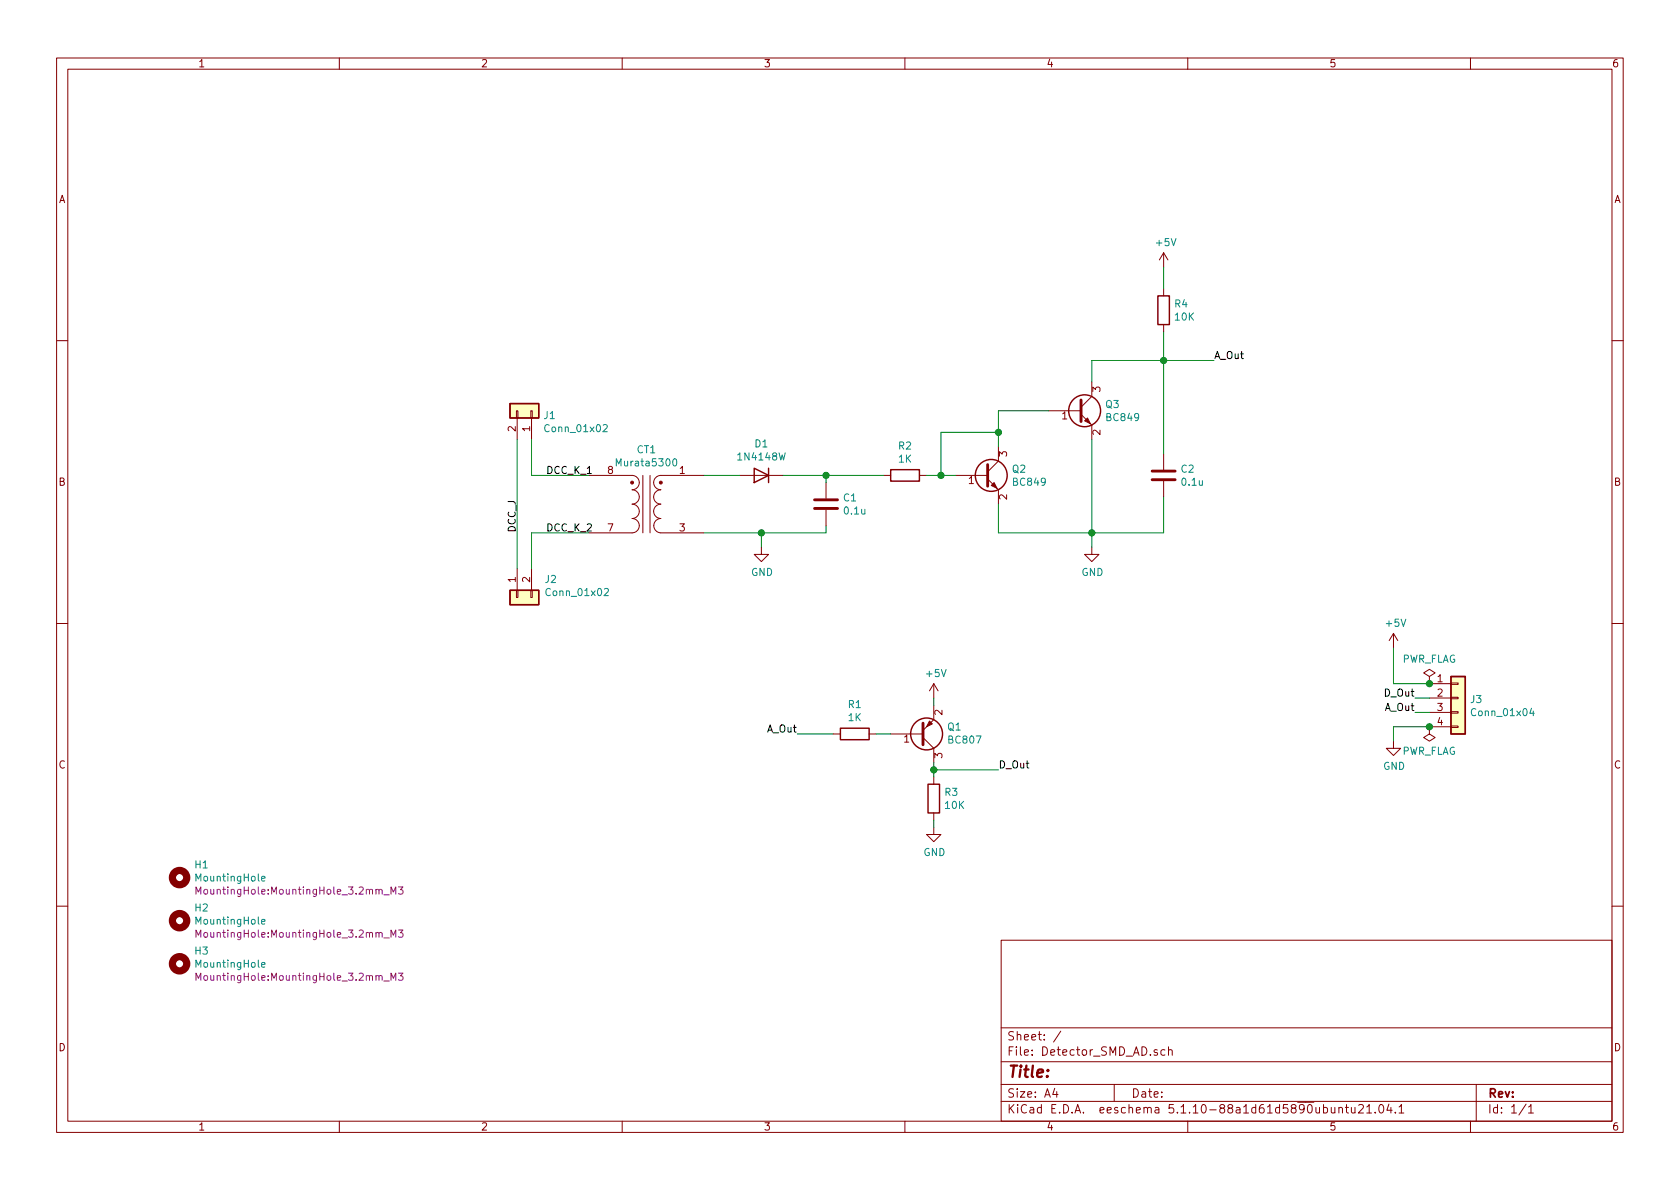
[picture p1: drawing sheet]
EESchema Schematic File Version 4
EELAYER 30 0
EELAYER END
$Descr A4 11693 8268
encoding utf-8
Sheet 1 1
Title ""
Date ""
Rev ""
Comp ""
Comment1 ""
Comment2 ""
Comment3 ""
Comment4 ""
$EndDescr
$Comp
L Detectors:Murata5300 CT1
U 1 1
P 4500 3500
F 0 "CT1" H 4500 3881 50  0000 C CNN
F 1 "Murata5300" H 4500 3790 50  0000 C CNN
F 2 "Detector_SMD_AD:Murata53000" H 4500 3500 50  0001 C CNN
F 3 "~" H 4500 3500 50  0001 C CNN
	1    4500 3500
	1    0    0    -1  
$EndComp
$Comp
L Connector_Generic:Conn_01x02 J1
U 1 1
P 3700 2850
F 0 "J1" V 3664 2930 50  0000 L CNN
F 1 "Conn_01x02" V 3573 2930 50  0000 L CNN
F 2 "TerminalBlock:TerminalBlock_bornier-2_P5.08mm" H 3700 2850 50  0001 C CNN
F 3 "~" H 3700 2850 50  0001 C CNN
	1    3700 2850
	0    1    -1   0   
$EndComp
$Comp
L Connector_Generic:Conn_01x02 J2
U 1 1
P 3600 4150
F 0 "J2" V 3472 3962 50  0000 R CNN
F 1 "Conn_01x02" V 3563 3962 50  0000 R CNN
F 2 "TerminalBlock:TerminalBlock_bornier-2_P5.08mm" H 3600 4150 50  0001 C CNN
F 3 "~" H 3600 4150 50  0001 C CNN
	1    3600 4150
	0    -1   1    0   
$EndComp
Wire Wire Line
	3700 3950 3700 3700
Wire Wire Line
	3700 3700 4100 3700
Wire Wire Line
	4100 3300 3700 3300
Wire Wire Line
	3700 3300 3700 3050
Wire Wire Line
	3600 3050 3600 3950
$Comp
L Diode:1N4148W D1
U 1 1
P 5300 3300
F 0 "D1" H 5300 3083 50  0000 C CNN
F 1 "1N4148W" H 5300 3174 50  0000 C CNN
F 2 "Diode_SMD:D_SOD-123" H 5300 3125 50  0001 C CNN
F 3 "https://www.vishay.com/docs/85748/1n4148w.pdf" H 5300 3300 50  0001 C CNN
	1    5300 3300
	-1   0    0    1   
$EndComp
$Comp
L Device:C C1
U 1 1
P 5750 3500
F 0 "C1" H 5865 3546 50  0000 L CNN
F 1 "0.1u" H 5865 3455 50  0000 L CNN
F 2 "Capacitor_SMD:C_1206_3216Metric" H 5788 3350 50  0001 C CNN
F 3 "~" H 5750 3500 50  0001 C CNN
	1    5750 3500
	1    0    0    -1  
$EndComp
Wire Wire Line
	4900 3300 5150 3300
Wire Wire Line
	5450 3300 5750 3300
Wire Wire Line
	5750 3300 5750 3350
Wire Wire Line
	5750 3650 5750 3700
Wire Wire Line
	5750 3700 5300 3700
$Comp
L power:GND #PWR0101
U 1 1
P 5300 3800
F 0 "#PWR0101" H 5300 3550 50  0001 C CNN
F 1 "GND" H 5305 3627 50  0000 C CNN
F 2 "" H 5300 3800 50  0001 C CNN
F 3 "" H 5300 3800 50  0001 C CNN
	1    5300 3800
	1    0    0    -1  
$EndComp
Wire Wire Line
	5300 3800 5300 3700
Connection ~ 5300 3700
Wire Wire Line
	5300 3700 4900 3700
$Comp
L Device:R R2
U 1 1
P 6300 3300
F 0 "R2" V 6093 3300 50  0000 C CNN
F 1 "1K" V 6184 3300 50  0000 C CNN
F 2 "Resistor_SMD:R_1206_3216Metric" V 6230 3300 50  0001 C CNN
F 3 "~" H 6300 3300 50  0001 C CNN
	1    6300 3300
	0    1    1    0   
$EndComp
Wire Wire Line
	6150 3300 5750 3300
Connection ~ 5750 3300
$Comp
L Transistor_BJT:BC849 Q2
U 1 1
P 6850 3300
F 0 "Q2" H 7041 3346 50  0000 L CNN
F 1 "BC849" H 7041 3255 50  0000 L CNN
F 2 "Package_TO_SOT_SMD:SOT-23" H 7050 3225 50  0001 L CIN
F 3 "http://www.infineon.com/dgdl/Infineon-BC847SERIES_BC848SERIES_BC849SERIES_BC850SERIES-DS-v01_01-en.pdf?fileId=db3a304314dca389011541d4630a1657" H 6850 3300 50  0001 L CNN
	1    6850 3300
	1    0    0    -1  
$EndComp
$Comp
L Transistor_BJT:BC849 Q3
U 1 1
P 7500 2850
F 0 "Q3" H 7691 2896 50  0000 L CNN
F 1 "BC849" H 7691 2805 50  0000 L CNN
F 2 "Package_TO_SOT_SMD:SOT-23" H 7700 2775 50  0001 L CIN
F 3 "http://www.infineon.com/dgdl/Infineon-BC847SERIES_BC848SERIES_BC849SERIES_BC850SERIES-DS-v01_01-en.pdf?fileId=db3a304314dca389011541d4630a1657" H 7500 2850 50  0001 L CNN
	1    7500 2850
	1    0    0    -1  
$EndComp
$Comp
L power:GND #PWR0102
U 1 1
P 7600 3800
F 0 "#PWR0102" H 7600 3550 50  0001 C CNN
F 1 "GND" H 7605 3627 50  0000 C CNN
F 2 "" H 7600 3800 50  0001 C CNN
F 3 "" H 7600 3800 50  0001 C CNN
	1    7600 3800
	1    0    0    -1  
$EndComp
Wire Wire Line
	7600 3700 7600 3800
Wire Wire Line
	6650 3300 6550 3300
Wire Wire Line
	6550 3300 6550 3000
Wire Wire Line
	6550 3000 6950 3000
Wire Wire Line
	6950 3000 6950 3100
Connection ~ 6550 3300
Wire Wire Line
	6550 3300 6450 3300
Wire Wire Line
	6950 2850 6950 3000
Wire Wire Line
	6950 2850 7300 2850
Connection ~ 6950 3000
Wire Wire Line
	6950 3500 6950 3700
Wire Wire Line
	7600 3050 7600 3700
$Comp
L power:+5V #PWR0103
U 1 1
P 6500 4850
F 0 "#PWR0103" H 6500 4700 50  0001 C CNN
F 1 "+5V" H 6515 5023 50  0000 C CNN
F 2 "" H 6500 4850 50  0001 C CNN
F 3 "" H 6500 4850 50  0001 C CNN
	1    6500 4850
	1    0    0    -1  
$EndComp
$Comp
L Device:R R3
U 1 1
P 6500 5550
F 0 "R3" H 6570 5596 50  0000 L CNN
F 1 "10K" H 6570 5505 50  0000 L CNN
F 2 "Resistor_SMD:R_1206_3216Metric" V 6430 5550 50  0001 C CNN
F 3 "~" H 6500 5550 50  0001 C CNN
	1    6500 5550
	1    0    0    -1  
$EndComp
Wire Wire Line
	6500 5700 6500 5750
Wire Wire Line
	6500 4900 6500 4850
Wire Wire Line
	7600 2500 7600 2650
Text Label 8450 2500 0    50   ~ 0
A_Out
$Comp
L Transistor_BJT:BC807 Q1
U 1 1
P 6400 5100
F 0 "Q1" H 6591 5054 50  0000 L CNN
F 1 "BC807" H 6591 5145 50  0000 L CNN
F 2 "Package_TO_SOT_SMD:SOT-23" H 6600 5025 50  0001 L CIN
F 3 "https://www.onsemi.com/pub/Collateral/BC808-D.pdf" H 6400 5100 50  0001 L CNN
	1    6400 5100
	1    0    0    1   
$EndComp
$Comp
L Device:C C2
U 1 1
P 8100 3300
F 0 "C2" H 8215 3346 50  0000 L CNN
F 1 "0.1u" H 8215 3255 50  0000 L CNN
F 2 "Capacitor_SMD:C_1206_3216Metric" H 8138 3150 50  0001 C CNN
F 3 "~" H 8100 3300 50  0001 C CNN
	1    8100 3300
	1    0    0    -1  
$EndComp
Wire Wire Line
	8100 3450 8100 3700
Wire Wire Line
	8100 3700 7600 3700
Connection ~ 7600 3700
Wire Wire Line
	6950 3700 7600 3700
Wire Wire Line
	8100 3150 8100 2500
Wire Wire Line
	7600 2500 8100 2500
Connection ~ 8100 2500
Wire Wire Line
	8100 2500 8450 2500
Wire Wire Line
	6500 5400 6500 5350
Wire Wire Line
	6500 5350 6950 5350
Connection ~ 6500 5350
Wire Wire Line
	6500 5350 6500 5300
Text Label 5550 5100 2    50   ~ 0
A_Out
Text Label 6950 5350 0    50   ~ 0
D_Out
$Comp
L power:GND #PWR0104
U 1 1
P 6500 5750
F 0 "#PWR0104" H 6500 5500 50  0001 C CNN
F 1 "GND" H 6505 5577 50  0000 C CNN
F 2 "" H 6500 5750 50  0001 C CNN
F 3 "" H 6500 5750 50  0001 C CNN
	1    6500 5750
	1    0    0    -1  
$EndComp
$Comp
L Device:R R1
U 1 1
P 5950 5100
F 0 "R1" V 5743 5100 50  0000 C CNN
F 1 "1K" V 5834 5100 50  0000 C CNN
F 2 "Resistor_SMD:R_1206_3216Metric" V 5880 5100 50  0001 C CNN
F 3 "~" H 5950 5100 50  0001 C CNN
	1    5950 5100
	0    1    1    0   
$EndComp
Wire Wire Line
	6100 5100 6200 5100
Wire Wire Line
	5800 5100 5550 5100
$Comp
L Device:R R4
U 1 1
P 8100 2150
F 0 "R4" H 8170 2196 50  0000 L CNN
F 1 "10K" H 8170 2105 50  0000 L CNN
F 2 "Resistor_SMD:R_1206_3216Metric" V 8030 2150 50  0001 C CNN
F 3 "~" H 8100 2150 50  0001 C CNN
	1    8100 2150
	1    0    0    -1  
$EndComp
Wire Wire Line
	8100 2300 8100 2500
$Comp
L power:+5V #PWR0105
U 1 1
P 8100 1850
F 0 "#PWR0105" H 8100 1700 50  0001 C CNN
F 1 "+5V" H 8115 2023 50  0000 C CNN
F 2 "" H 8100 1850 50  0001 C CNN
F 3 "" H 8100 1850 50  0001 C CNN
	1    8100 1850
	1    0    0    -1  
$EndComp
Wire Wire Line
	8100 1850 8100 2000
$Comp
L Connector_Generic:Conn_01x04 J3
U 1 1
P 10150 4850
F 0 "J3" H 10230 4842 50  0000 L CNN
F 1 "Conn_01x04" H 10230 4751 50  0000 L CNN
F 2 "Connector_PinHeader_2.54mm:PinHeader_1x04_P2.54mm_Horizontal" H 10150 4850 50  0001 C CNN
F 3 "~" H 10150 4850 50  0001 C CNN
	1    10150 4850
	1    0    0    -1  
$EndComp
$Comp
L power:+5V #PWR0106
U 1 1
P 9700 4500
F 0 "#PWR0106" H 9700 4350 50  0001 C CNN
F 1 "+5V" H 9715 4673 50  0000 C CNN
F 2 "" H 9700 4500 50  0001 C CNN
F 3 "" H 9700 4500 50  0001 C CNN
	1    9700 4500
	1    0    0    -1  
$EndComp
$Comp
L power:GND #PWR0107
U 1 1
P 9700 5150
F 0 "#PWR0107" H 9700 4900 50  0001 C CNN
F 1 "GND" H 9705 4977 50  0000 C CNN
F 2 "" H 9700 5150 50  0001 C CNN
F 3 "" H 9700 5150 50  0001 C CNN
	1    9700 5150
	1    0    0    -1  
$EndComp
Text Label 9850 4850 2    50   ~ 0
D_Out
Text Label 9850 4950 2    50   ~ 0
A_Out
Wire Wire Line
	9700 4500 9700 4750
Wire Wire Line
	9700 4750 9950 4750
Wire Wire Line
	9950 4850 9850 4850
Wire Wire Line
	9950 4950 9850 4950
Wire Wire Line
	9700 5150 9700 5050
Wire Wire Line
	9700 5050 9950 5050
$Comp
L power:PWR_FLAG #FLG0101
U 1 1
P 9950 4750
F 0 "#FLG0101" H 9950 4825 50  0001 C CNN
F 1 "PWR_FLAG" H 9950 4923 50  0000 C CNN
F 2 "" H 9950 4750 50  0001 C CNN
F 3 "~" H 9950 4750 50  0001 C CNN
	1    9950 4750
	1    0    0    -1  
$EndComp
Connection ~ 9950 4750
$Comp
L power:PWR_FLAG #FLG0102
U 1 1
P 9950 5050
F 0 "#FLG0102" H 9950 5125 50  0001 C CNN
F 1 "PWR_FLAG" H 9950 5223 50  0000 C CNN
F 2 "" H 9950 5050 50  0001 C CNN
F 3 "~" H 9950 5050 50  0001 C CNN
	1    9950 5050
	-1   0    0    1   
$EndComp
Connection ~ 9950 5050
Text Label 3600 3700 1    50   ~ 0
DCC_J
Text Label 3800 3300 0    50   ~ 0
DCC_K_1
Text Label 3800 3700 0    50   ~ 0
DCC_K_2
$Comp
L Mechanical:MountingHole H1
U 1 1
P 1250 6100
F 0 "H1" H 1350 6191 50  0000 L CNN
F 1 "MountingHole" H 1350 6100 50  0000 L CNN
F 2 "MountingHole:MountingHole_3.2mm_M3" H 1350 6009 50  0000 L CNN
F 3 "~" H 1250 6100 50  0001 C CNN
	1    1250 6100
	1    0    0    -1  
$EndComp
$Comp
L Mechanical:MountingHole H2
U 1 1
P 1250 6400
F 0 "H2" H 1350 6491 50  0000 L CNN
F 1 "MountingHole" H 1350 6400 50  0000 L CNN
F 2 "MountingHole:MountingHole_3.2mm_M3" H 1350 6309 50  0000 L CNN
F 3 "~" H 1250 6400 50  0001 C CNN
	1    1250 6400
	1    0    0    -1  
$EndComp
$Comp
L Mechanical:MountingHole H3
U 1 1
P 1250 6700
F 0 "H3" H 1350 6791 50  0000 L CNN
F 1 "MountingHole" H 1350 6700 50  0000 L CNN
F 2 "MountingHole:MountingHole_3.2mm_M3" H 1350 6609 50  0000 L CNN
F 3 "~" H 1250 6700 50  0001 C CNN
	1    1250 6700
	1    0    0    -1  
$EndComp
$EndSCHEMATC
